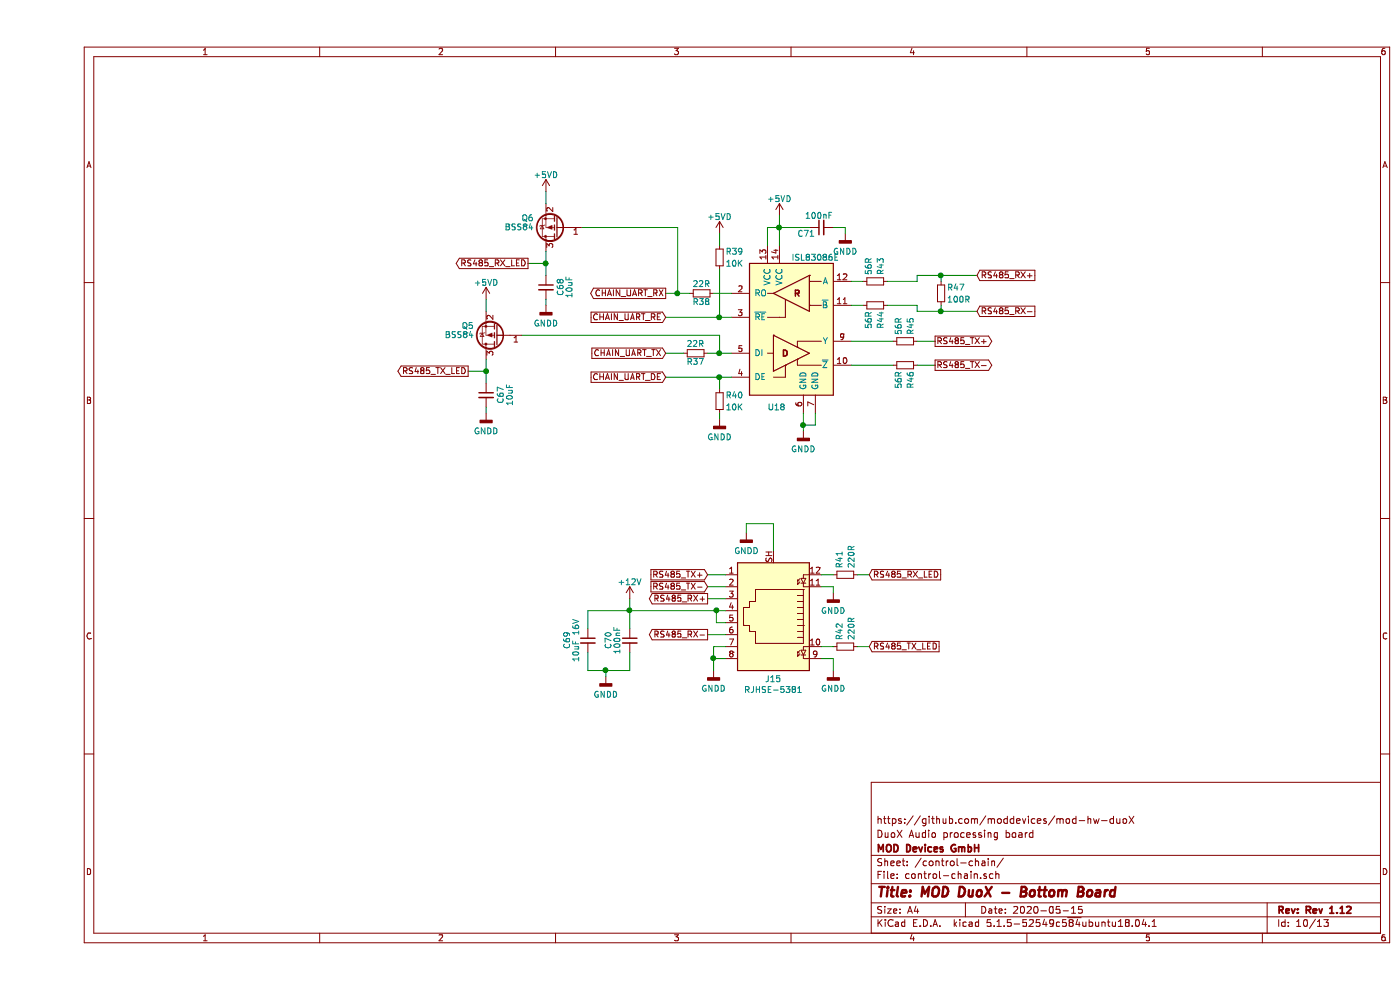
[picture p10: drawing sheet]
EESchema Schematic File Version 4
EELAYER 30 0
EELAYER END
$Descr A4 11693 8268
encoding utf-8
Sheet 10 13
Title "MOD DuoX - Bottom Board"
Date "2020-05-15"
Rev "Rev 1.12"
Comp "MOD Devices GmbH"
Comment1 "DuoX Audio processing board"
Comment2 "https://github.com/moddevices/mod-hw-duoX"
Comment3 ""
Comment4 ""
$EndDescr
$Comp
L bottom-board-rescue:R_Small-Device R47
U 1 1
P 7550 2450
F 0 "R47" H 7600 2500 50  0000 L CNN
F 1 "100R" H 7600 2400 50  0000 L CNN
F 2 "Resistor_SMD:R_0603_1608Metric" H 7550 2450 60  0001 C CNN
F 3 "" H 7550 2450 60  0000 C CNN
F 4 "RR0816P-101-D" H 1000 150 50  0001 C CNN "MPN"
	1    7550 2450
	1    0    0    -1  
$EndComp
$Comp
L bottom-board-rescue:R_Small-Device R43
U 1 1
P 7000 2350
F 0 "R43" H 6800 2400 50  0000 L CNN
F 1 "56R" H 6800 2300 50  0000 L CNN
F 2 "Resistor_SMD:R_0603_1608Metric" H 7000 2350 60  0001 C CNN
F 3 "" H 7000 2350 60  0000 C CNN
F 4 "RMCF0603JT56R0" H 1000 150 50  0001 C CNN "MPN"
	1    7000 2350
	0    1    1    0   
$EndComp
$Comp
L bottom-board-rescue:C_Small-Device C71
U 1 1
P 6550 1900
F 0 "C71" V 6600 1950 50  0000 L CNN
F 1 "100nF" V 6450 1800 50  0000 L CNN
F 2 "Capacitor_SMD:C_0603_1608Metric" H 6550 1900 60  0001 C CNN
F 3 "" H 6550 1900 60  0000 C CNN
F 4 "GCM188R71C104KA37D" H 0   0   50  0001 C CNN "MPN"
	1    6550 1900
	0    -1   1    0   
$EndComp
$Comp
L bottom-board-rescue:GNDD-power #PWR0185
U 1 1
P 6750 1950
F 0 "#PWR0185" H 6750 1700 50  0001 C CNN
F 1 "GNDD" H 6750 1800 50  0000 C CNN
F 2 "" H 6750 1950 60  0000 C CNN
F 3 "" H 6750 1950 60  0000 C CNN
	1    6750 1950
	-1   0    0    -1  
$EndComp
$Comp
L bottom-board-rescue:GNDD-power #PWR0182
U 1 1
P 6400 3600
F 0 "#PWR0182" H 6400 3350 50  0001 C CNN
F 1 "GNDD" H 6400 3450 50  0000 C CNN
F 2 "" H 6400 3600 60  0000 C CNN
F 3 "" H 6400 3600 60  0000 C CNN
	1    6400 3600
	1    0    0    -1  
$EndComp
$Comp
L bottom-board-rescue:ISL83491-Interface_UART U18
U 1 1
P 6300 2750
F 0 "U18" H 6100 2100 50  0000 L CNN
F 1 "ISL83086E" H 6300 3350 50  0000 L CNN
F 2 "Package_SO:SOIC-14_3.9x8.7mm_P1.27mm" H 6300 2750 50  0001 C CIN
F 3 "https://www.intersil.com/content/dam/Intersil/documents/isl8/isl83080e-82e-83e-84e-85e-86e-88e.pdf" H 6300 2750 60  0001 C CNN
F 4 "ISL83086EIBZ" H 1000 150 50  0001 C CNN "MPN"
	1    6300 2750
	1    0    0    -1  
$EndComp
Text GLabel 7850 2300 2    50   Input ~ 0
RS485_RX+
Text GLabel 7850 2600 2    50   Input ~ 0
RS485_RX-
Text GLabel 7500 2850 2    50   Output ~ 0
RS485_TX+
Text GLabel 7500 3050 2    50   Output ~ 0
RS485_TX-
Text GLabel 5250 2450 0    50   Output ~ 0
CHAIN_UART_RX
Text GLabel 5250 2950 0    50   Input ~ 0
CHAIN_UART_TX
Text GLabel 5250 3150 0    50   Input ~ 0
CHAIN_UART_DE
Text GLabel 5250 2650 0    50   Input ~ 0
CHAIN_UART_RE
Text GLabel 3600 3100 0    50   Output ~ 0
RS485_TX_LED
Text GLabel 4100 2200 0    50   Output ~ 0
RS485_RX_LED
Wire Wire Line
	5650 2450 5800 2450
Wire Wire Line
	5600 2950 5700 2950
Wire Wire Line
	6750 1950 6750 1900
Wire Wire Line
	6750 1900 6650 1900
Wire Wire Line
	5250 2450 5350 2450
Wire Wire Line
	5250 2950 5400 2950
Wire Wire Line
	6200 1800 6200 1900
Wire Wire Line
	6100 2050 6100 1900
Wire Wire Line
	6400 3450 6400 3550
Wire Wire Line
	6500 3450 6500 3550
Wire Wire Line
	6500 3550 6400 3550
Wire Wire Line
	6900 2350 6800 2350
Wire Wire Line
	6800 2550 6900 2550
Wire Wire Line
	7350 2300 7550 2300
Wire Wire Line
	7350 2300 7350 2350
Wire Wire Line
	7350 2350 7100 2350
Wire Wire Line
	7350 2600 7550 2600
Wire Wire Line
	7350 2600 7350 2550
Wire Wire Line
	7350 2550 7100 2550
Wire Wire Line
	7550 2550 7550 2600
Wire Wire Line
	7550 2350 7550 2300
Wire Wire Line
	7150 3050 6800 3050
Wire Wire Line
	7350 2850 7500 2850
Wire Wire Line
	7350 3050 7500 3050
Wire Wire Line
	5250 2650 5700 2650
Wire Wire Line
	5250 3150 5700 3150
Connection ~ 6200 1900
Connection ~ 6400 3550
Connection ~ 7550 2600
Connection ~ 7550 2300
Connection ~ 5350 2450
Connection ~ 5700 2950
Wire Wire Line
	5700 2800 5700 2950
$Comp
L bottom-board-rescue:GNDD-power #PWR0172
U 1 1
P 3750 3450
F 0 "#PWR0172" H 3750 3200 50  0001 C CNN
F 1 "GNDD" H 3750 3300 50  0000 C CNN
F 2 "" H 3750 3450 60  0000 C CNN
F 3 "" H 3750 3450 60  0000 C CNN
	1    3750 3450
	1    0    0    -1  
$EndComp
Wire Wire Line
	5350 1900 5350 2450
Wire Wire Line
	4050 2800 5700 2800
Wire Wire Line
	4550 1900 5350 1900
$Comp
L bottom-board-rescue:GNDD-power #PWR0174
U 1 1
P 4250 2550
F 0 "#PWR0174" H 4250 2300 50  0001 C CNN
F 1 "GNDD" H 4250 2400 50  0000 C CNN
F 2 "" H 4250 2550 60  0000 C CNN
F 3 "" H 4250 2550 60  0000 C CNN
	1    4250 2550
	1    0    0    -1  
$EndComp
$Comp
L bottom-board-rescue:BSS84-Transistor_FET Q6
U 1 1
P 4350 1900
F 0 "Q6" H 4550 1825 50  0000 L CNN
F 1 "BSS84" H 4550 1900 50  0000 L CNN
F 2 "Package_TO_SOT_SMD:SOT-23" H 4550 2000 29  0001 C CNN
F 3 "" H 4350 1900 60  0000 C CNN
F 4 "BSS84-7-F" H 0   0   50  0001 C CNN "MPN"
	1    4350 1900
	-1   0    0    1   
$EndComp
Wire Wire Line
	4250 1600 4250 1700
Wire Wire Line
	4250 2100 4250 2200
Wire Wire Line
	4250 2500 4250 2550
Wire Wire Line
	4100 2200 4250 2200
Connection ~ 4250 2200
Wire Wire Line
	3750 2500 3750 2600
Wire Wire Line
	3750 3400 3750 3450
Wire Wire Line
	3750 3000 3750 3100
Wire Wire Line
	3600 3100 3750 3100
Connection ~ 3750 3100
$Comp
L bottom-board-rescue:R_Small-Device R39
U 1 1
P 5700 2150
F 0 "R39" H 5750 2200 50  0000 L CNN
F 1 "10K" H 5750 2100 50  0000 L CNN
F 2 "Resistor_SMD:R_0603_1608Metric" H 5700 2150 60  0001 C CNN
F 3 "" H 5700 2150 60  0000 C CNN
F 4 "RR0816P-103-D" H 0   0   50  0001 C CNN "MPN"
	1    5700 2150
	1    0    0    -1  
$EndComp
$Comp
L bottom-board-rescue:R_Small-Device R40
U 1 1
P 5700 3350
F 0 "R40" H 5750 3400 50  0000 L CNN
F 1 "10K" H 5750 3300 50  0000 L CNN
F 2 "Resistor_SMD:R_0603_1608Metric" H 5700 3350 60  0001 C CNN
F 3 "" H 5700 3350 60  0000 C CNN
F 4 "RR0816P-103-D" H 0   0   50  0001 C CNN "MPN"
	1    5700 3350
	1    0    0    -1  
$EndComp
Wire Wire Line
	5700 3250 5700 3150
Connection ~ 5700 3150
$Comp
L bottom-board-rescue:GNDD-power #PWR0179
U 1 1
P 5700 3500
F 0 "#PWR0179" H 5700 3250 50  0001 C CNN
F 1 "GNDD" H 5700 3350 50  0000 C CNN
F 2 "" H 5700 3500 60  0000 C CNN
F 3 "" H 5700 3500 60  0000 C CNN
	1    5700 3500
	1    0    0    -1  
$EndComp
Wire Wire Line
	5700 3450 5700 3500
Wire Wire Line
	6100 1900 6200 1900
Wire Wire Line
	5700 2250 5700 2650
Connection ~ 5700 2650
Wire Wire Line
	5700 1950 5700 2050
$Comp
L bottom-board-rescue:GNDD-power #PWR0177
U 1 1
P 5650 5600
F 0 "#PWR0177" H 5650 5350 50  0001 C CNN
F 1 "GNDD" H 5650 5450 50  0000 C CNN
F 2 "" H 5650 5600 60  0000 C CNN
F 3 "" H 5650 5600 60  0000 C CNN
	1    5650 5600
	1    0    0    -1  
$EndComp
$Comp
L bottom-board-rescue:GNDD-power #PWR0175
U 1 1
P 4750 5650
F 0 "#PWR0175" H 4750 5400 50  0001 C CNN
F 1 "GNDD" H 4750 5500 50  0000 C CNN
F 2 "" H 4750 5650 60  0000 C CNN
F 3 "" H 4750 5650 60  0000 C CNN
	1    4750 5650
	1    0    0    -1  
$EndComp
$Comp
L bottom-board-rescue:R_Small-Device R41
U 1 1
P 6750 4800
F 0 "R41" H 6800 4850 50  0000 L CNN
F 1 "220R" H 6800 4750 50  0000 L CNN
F 2 "Resistor_SMD:R_0603_1608Metric" H 6750 4800 60  0001 C CNN
F 3 "" H 6750 4800 60  0000 C CNN
F 4 "ESR03EZPJ221" H -3200 600 50  0001 C CNN "MPN"
	1    6750 4800
	0    -1   -1   0   
$EndComp
Text GLabel 5600 5000 0    50   Output ~ 0
RS485_RX+
Text GLabel 5600 5300 0    50   Output ~ 0
RS485_RX-
Text GLabel 5600 4800 0    50   Input ~ 0
RS485_TX+
Text GLabel 5600 4900 0    50   Input ~ 0
RS485_TX-
Text GLabel 6950 5400 2    50   Input ~ 0
RS485_TX_LED
Text GLabel 6950 4800 2    50   Input ~ 0
RS485_RX_LED
Wire Wire Line
	5750 4800 5600 4800
Wire Wire Line
	5750 4900 5600 4900
Wire Wire Line
	5600 5000 5750 5000
Wire Wire Line
	5750 5300 5600 5300
Wire Wire Line
	5650 5400 5650 5500
Wire Wire Line
	4600 5250 4600 5100
Wire Wire Line
	4600 5100 4950 5100
Wire Wire Line
	4950 5000 4950 5100
Wire Wire Line
	4600 5450 4600 5600
Wire Wire Line
	4600 5600 4750 5600
Wire Wire Line
	4950 5600 4950 5450
Wire Wire Line
	4750 5650 4750 5600
Wire Wire Line
	6650 4800 6550 4800
Wire Wire Line
	6650 5400 6550 5400
Connection ~ 4950 5100
Connection ~ 4750 5600
$Comp
L bottom-board-rescue:GNDD-power #PWR0183
U 1 1
P 6650 4950
F 0 "#PWR0183" H 6650 4700 50  0001 C CNN
F 1 "GNDD" H 6650 4800 50  0000 C CNN
F 2 "" H 6650 4950 60  0000 C CNN
F 3 "" H 6650 4950 60  0000 C CNN
	1    6650 4950
	1    0    0    -1  
$EndComp
Wire Wire Line
	6550 4900 6650 4900
Wire Wire Line
	6650 4900 6650 4950
$Comp
L bottom-board-rescue:GNDD-power #PWR0184
U 1 1
P 6650 5600
F 0 "#PWR0184" H 6650 5350 50  0001 C CNN
F 1 "GNDD" H 6650 5450 50  0000 C CNN
F 2 "" H 6650 5600 60  0000 C CNN
F 3 "" H 6650 5600 60  0000 C CNN
	1    6650 5600
	1    0    0    -1  
$EndComp
Wire Wire Line
	6550 5500 6650 5500
Wire Wire Line
	6650 5500 6650 5600
Wire Wire Line
	6950 5400 6850 5400
Wire Wire Line
	6950 4800 6850 4800
$Comp
L bottom-board-rescue:+12V-power #PWR0176
U 1 1
P 4950 5000
F 0 "#PWR0176" H 4950 4850 50  0001 C CNN
F 1 "+12V" H 4950 5140 50  0000 C CNN
F 2 "" H 4950 5000 60  0000 C CNN
F 3 "" H 4950 5000 60  0000 C CNN
	1    4950 5000
	1    0    0    -1  
$EndComp
Wire Wire Line
	5650 5400 5750 5400
Wire Wire Line
	5750 5500 5650 5500
Connection ~ 5650 5500
Wire Wire Line
	6200 1900 6200 2050
Wire Wire Line
	6200 1900 6450 1900
Wire Wire Line
	6400 3550 6400 3600
Wire Wire Line
	7550 2600 7850 2600
Wire Wire Line
	7550 2300 7850 2300
Wire Wire Line
	5350 2450 5450 2450
Wire Wire Line
	5700 2950 5800 2950
Wire Wire Line
	4250 2200 4250 2300
Wire Wire Line
	3750 3100 3750 3200
Wire Wire Line
	5700 3150 5800 3150
Wire Wire Line
	5700 2650 5800 2650
Wire Wire Line
	4950 5100 4950 5250
Wire Wire Line
	4750 5600 4950 5600
Wire Wire Line
	5650 5500 5650 5600
$Comp
L bottom-board-rescue:RJ45_LED_Shielded-Connector J15
U 1 1
P 6150 5100
F 0 "J15" H 6150 5674 50  0000 C CNN
F 1 "RJHSE-5381" H 6150 5765 50  0000 C CNN
F 2 "Connector_RJ:RJ45_Amphenol_RJHSE538X" V 6150 5125 50  0001 C CNN
F 3 "" V 6150 5125 50  0001 C CNN
F 4 "RJHSE-5381" H 6150 5100 50  0001 C CNN "MPN"
	1    6150 5100
	-1   0    0    1   
$EndComp
Wire Wire Line
	4950 5100 5675 5100
Wire Wire Line
	5750 5200 5675 5200
Wire Wire Line
	5675 5200 5675 5100
Connection ~ 5675 5100
Wire Wire Line
	5675 5100 5750 5100
$Comp
L bottom-board-rescue:GNDD-power #PWR0180
U 1 1
P 5925 4450
F 0 "#PWR0180" H 5925 4200 50  0001 C CNN
F 1 "GNDD" H 5925 4300 50  0000 C CNN
F 2 "" H 5925 4450 60  0000 C CNN
F 3 "" H 5925 4450 60  0000 C CNN
	1    5925 4450
	1    0    0    -1  
$EndComp
Wire Wire Line
	5925 4450 5925 4375
Wire Wire Line
	5925 4375 6150 4375
Wire Wire Line
	6150 4375 6150 4600
$Comp
L bottom-board-rescue:R_Small-Device R?
U 1 1
P 5500 2950
AR Path="/54F72B97/5B8069C2" Ref="R?"  Part="1" 
AR Path="/54F72FB6/5B8069C2" Ref="R37"  Part="1" 
F 0 "R37" V 5425 2950 50  0000 C CNN
F 1 "22R" V 5575 2950 50  0000 C CNN
F 2 "Resistor_SMD:R_0603_1608Metric" H 5500 2950 60  0001 C CNN
F 3 "" H 5500 2950 60  0000 C CNN
F 4 "RMCF0603JT22R0" H 1200 600 50  0001 C CNN "MPN"
	1    5500 2950
	0    -1   -1   0   
$EndComp
$Comp
L bottom-board-rescue:BSS84-Transistor_FET Q5
U 1 1
P 3850 2800
F 0 "Q5" H 4050 2725 50  0000 L CNN
F 1 "BSS84" H 4050 2800 50  0000 L CNN
F 2 "Package_TO_SOT_SMD:SOT-23" H 4050 2900 29  0001 C CNN
F 3 "" H 3850 2800 60  0000 C CNN
F 4 "BSS84-7-F" H -500 900 50  0001 C CNN "MPN"
	1    3850 2800
	-1   0    0    1   
$EndComp
$Comp
L bottom-board-rescue:C_Small-Device C?
U 1 1
P 4250 2400
AR Path="/54F7244B/5B80C0B0" Ref="C?"  Part="1" 
AR Path="/54F725AE/5B80C0B0" Ref="C?"  Part="1" 
AR Path="/54F72B97/5B80C0B0" Ref="C?"  Part="1" 
AR Path="/54F72FB6/5B80C0B0" Ref="C68"  Part="1" 
F 0 "C68" V 4125 2400 50  0000 C CNN
F 1 "10uF" V 4050 2400 50  0000 C CNN
F 2 "Capacitor_SMD:C_0603_1608Metric" H 4250 2400 60  0001 C CNN
F 3 "" H 4250 2400 60  0000 C CNN
F 4 "CL10A106MQ8NNNC" H -1050 -2950 50  0001 C CNN "MPN"
	1    4250 2400
	-1   0    0    -1  
$EndComp
$Comp
L bottom-board-rescue:C_Small-Device C?
U 1 1
P 3750 3300
AR Path="/54F7244B/5B80EB2C" Ref="C?"  Part="1" 
AR Path="/54F725AE/5B80EB2C" Ref="C?"  Part="1" 
AR Path="/54F72B97/5B80EB2C" Ref="C?"  Part="1" 
AR Path="/54F72FB6/5B80EB2C" Ref="C67"  Part="1" 
F 0 "C67" V 3625 3300 50  0000 C CNN
F 1 "10uF" V 3550 3300 50  0000 C CNN
F 2 "Capacitor_SMD:C_0603_1608Metric" H 3750 3300 60  0001 C CNN
F 3 "" H 3750 3300 60  0000 C CNN
F 4 "CL10A106MQ8NNNC" H -1550 -2050 50  0001 C CNN "MPN"
	1    3750 3300
	-1   0    0    -1  
$EndComp
Wire Wire Line
	6800 2850 7150 2850
$Comp
L bottom-board-rescue:C_Small-Device C?
U 1 1
P 4600 5350
AR Path="/54F7244B/5B818B27" Ref="C?"  Part="1" 
AR Path="/54F72FB6/5B818B27" Ref="C69"  Part="1" 
F 0 "C69" V 4425 5350 50  0000 C CNN
F 1 "10uF 16V" V 4500 5350 50  0000 C CNN
F 2 "Capacitor_SMD:C_0805_2012Metric" H 4600 5350 60  0001 C CNN
F 3 "" H 4600 5350 60  0000 C CNN
F 4 "CL21A106KOFNNNE" H -700 0   50  0001 C CNN "MPN"
	1    4600 5350
	1    0    0    -1  
$EndComp
$Comp
L bottom-board-rescue:C_Small-Device C70
U 1 1
P 4950 5350
F 0 "C70" V 5125 5350 50  0000 C CNN
F 1 "100nF" V 5050 5350 50  0000 C CNN
F 2 "Capacitor_SMD:C_0603_1608Metric" H 4950 5350 60  0001 C CNN
F 3 "" H 4950 5350 60  0000 C CNN
F 4 "GCM188R71C104KA37D" H -1600 3450 50  0001 C CNN "MPN"
	1    4950 5350
	-1   0    0    -1  
$EndComp
$Comp
L bottom-board-rescue:R_Small-Device R?
U 1 1
P 5550 2450
AR Path="/54F72B97/5B82DE56" Ref="R?"  Part="1" 
AR Path="/54F72FB6/5B82DE56" Ref="R38"  Part="1" 
F 0 "R38" V 5475 2450 50  0000 C CNN
F 1 "22R" V 5625 2450 50  0000 C CNN
F 2 "Resistor_SMD:R_0603_1608Metric" H 5550 2450 60  0001 C CNN
F 3 "" H 5550 2450 60  0000 C CNN
F 4 "RMCF0603JT22R0" H 1250 100 50  0001 C CNN "MPN"
	1    5550 2450
	0    -1   -1   0   
$EndComp
$Comp
L bottom-board-rescue:R_Small-Device R42
U 1 1
P 6750 5400
F 0 "R42" H 6800 5450 50  0000 L CNN
F 1 "220R" H 6800 5350 50  0000 L CNN
F 2 "Resistor_SMD:R_0603_1608Metric" H 6750 5400 60  0001 C CNN
F 3 "" H 6750 5400 60  0000 C CNN
F 4 "ESR03EZPJ221" H -3200 1200 50  0001 C CNN "MPN"
	1    6750 5400
	0    -1   -1   0   
$EndComp
$Comp
L bottom-board-rescue:R_Small-Device R44
U 1 1
P 7000 2550
F 0 "R44" H 6800 2600 50  0000 L CNN
F 1 "56R" H 6800 2500 50  0000 L CNN
F 2 "Resistor_SMD:R_0603_1608Metric" H 7000 2550 60  0001 C CNN
F 3 "" H 7000 2550 60  0000 C CNN
F 4 "RMCF0603JT56R0" H 1000 350 50  0001 C CNN "MPN"
	1    7000 2550
	0    1    -1   0   
$EndComp
$Comp
L bottom-board-rescue:R_Small-Device R45
U 1 1
P 7250 2850
F 0 "R45" H 7050 2900 50  0000 L CNN
F 1 "56R" H 7050 2800 50  0000 L CNN
F 2 "Resistor_SMD:R_0603_1608Metric" H 7250 2850 60  0001 C CNN
F 3 "" H 7250 2850 60  0000 C CNN
F 4 "RMCF0603JT56R0" H 1250 650 50  0001 C CNN "MPN"
	1    7250 2850
	0    1    1    0   
$EndComp
$Comp
L bottom-board-rescue:R_Small-Device R46
U 1 1
P 7250 3050
F 0 "R46" H 7050 3100 50  0000 L CNN
F 1 "56R" H 7050 3000 50  0000 L CNN
F 2 "Resistor_SMD:R_0603_1608Metric" H 7250 3050 60  0001 C CNN
F 3 "" H 7250 3050 60  0000 C CNN
F 4 "RMCF0603JT56R0" H 1250 850 50  0001 C CNN "MPN"
	1    7250 3050
	0    1    -1   0   
$EndComp
$Comp
L bottom-board-rescue:+5VD-power #PWR?
U 1 1
P 6200 1800
AR Path="/54F7244B/5BB67CA6" Ref="#PWR?"  Part="1" 
AR Path="/54F72FB6/5BB67CA6" Ref="#PWR0171"  Part="1" 
F 0 "#PWR0171" H 6200 1650 50  0001 C CNN
F 1 "+5VD" H 6200 1940 50  0000 C CNN
F 2 "" H 6200 1800 50  0001 C CNN
F 3 "" H 6200 1800 50  0001 C CNN
	1    6200 1800
	1    0    0    -1  
$EndComp
$Comp
L bottom-board-rescue:+5VD-power #PWR?
U 1 1
P 5700 1950
AR Path="/54F7244B/5BB6AFD0" Ref="#PWR?"  Part="1" 
AR Path="/54F72FB6/5BB6AFD0" Ref="#PWR077"  Part="1" 
F 0 "#PWR077" H 5700 1800 50  0001 C CNN
F 1 "+5VD" H 5700 2090 50  0000 C CNN
F 2 "" H 5700 1950 50  0001 C CNN
F 3 "" H 5700 1950 50  0001 C CNN
	1    5700 1950
	1    0    0    -1  
$EndComp
$Comp
L bottom-board-rescue:+5VD-power #PWR?
U 1 1
P 4250 1600
AR Path="/54F7244B/5BB6BE63" Ref="#PWR?"  Part="1" 
AR Path="/54F72FB6/5BB6BE63" Ref="#PWR075"  Part="1" 
F 0 "#PWR075" H 4250 1450 50  0001 C CNN
F 1 "+5VD" H 4250 1740 50  0000 C CNN
F 2 "" H 4250 1600 50  0001 C CNN
F 3 "" H 4250 1600 50  0001 C CNN
	1    4250 1600
	1    0    0    -1  
$EndComp
$Comp
L bottom-board-rescue:+5VD-power #PWR?
U 1 1
P 3750 2500
AR Path="/54F7244B/5BB6BF06" Ref="#PWR?"  Part="1" 
AR Path="/54F72FB6/5BB6BF06" Ref="#PWR074"  Part="1" 
F 0 "#PWR074" H 3750 2350 50  0001 C CNN
F 1 "+5VD" H 3750 2640 50  0000 C CNN
F 2 "" H 3750 2500 50  0001 C CNN
F 3 "" H 3750 2500 50  0001 C CNN
	1    3750 2500
	1    0    0    -1  
$EndComp
$EndSCHEMATC
